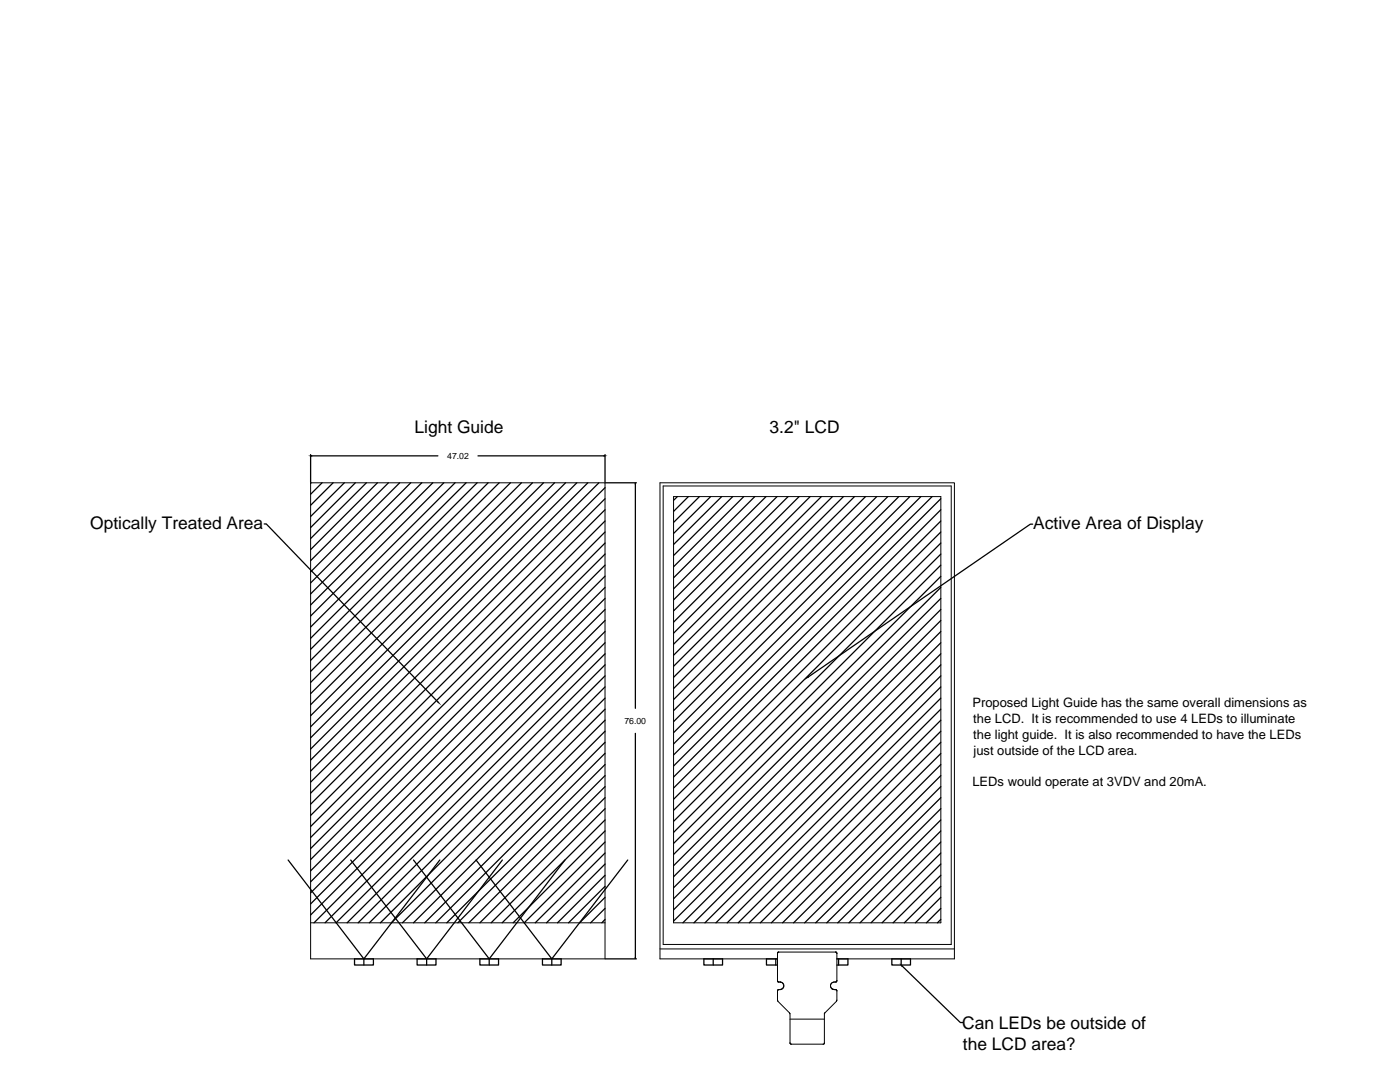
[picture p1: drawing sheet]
<svg xmlns="http://www.w3.org/2000/svg" width="279mm" height="216mm" viewBox="0 0 279 216" stroke-linecap="round" stroke-linejoin="round" font-family="sans-serif">
<!-- layer: 0 -->
<g fill="none" stroke="#000" stroke-width=".25">
<path d="M62 90.7v5.6M62.1 96.3l-.1 .1M62.2 91h25.2M64.3 96.3l-2.3 2.3M66.5 96.3l-4.5 4.5M68.7 96.3l-6.7 6.8M70.9 96.3l-8.9 9M73.1 96.3l-11.1 11.2M75.3 96.3l-13.3 13.4M77.5 96.3l-15.5 15.6M79.8 96.3l-17.8 17.8M82 96.3l-20 20"/>
<path d="M84.2 96.3l-22.2 22.2M86.4 96.3l-24.4 24.4M88.6 96.3l-26.6 26.6M90.8 96.3l-28.8 28.8M93 96.3l-31 31.1M95.2 96.3l-33.2 33.3M95.4 91h25.1M97.4 96.3l-35.4 35.5M99.6 96.3l-37.6 37.7M101.9 96.3l-39.9 39.9M104.1 96.3l-42.1 42.1M106.3 96.3l-44.3 44.3"/>
<path d="M108.5 96.3l-46.5 46.5M110.7 96.3l-48.7 48.7M112.9 96.3l-50.9 50.9M115.1 96.3l-53.1 53.2M117.3 96.3l-55.3 55.4M119.5 96.3l-57.5 57.6M120.7 97.3l-58.7 58.8M120.7 99.5l-58.7 58.8M120.7 90.7v5.6M120.8 96.3h6.2M126.8 96.5v44.8M135.2 99.1l-.8 .8"/>
<path d="M137.4 99.1l-3 3M139.6 99.1l-5.2 5.2M141.8 99.1l-7.4 7.4M144 99.1l-9.6 9.6M146.2 99.1l-11.8 11.8M148.4 99.1l-14 14M150.6 99.1l-16.2 16.2M152.9 99.1l-18.5 18.4M155.1 99.1l-20.7 20.6M157.3 99.1l-22.9 22.8M159.5 99.1l-25.1 25M161.7 99.1l-27.3 27.3"/>
<path d="M163.9 99.1l-29.5 29.5M166.1 99.1l-31.7 31.7M168.3 99.1l-33.9 33.9M170.5 99.1l-36.1 36.1M172.7 99.1l-38.3 38.3M175 99.1l-40.6 40.5M177.2 99.1l-42.8 42.7M179.4 99.1l-45 44.9M181.6 99.1l-47.2 47.1M183.8 99.1l-49.4 49.3M186 99.1l-51.6 51.6M187.8 99.5l-53.4 53.4"/>
<path d="M52.7 104.5h.4l34.3 35.6M120.7 101.7l-58.7 58.8M120.7 104l-58.7 58.7M120.7 106.2l-58.7 58.7M120.7 108.4l-58.7 58.7M120.7 110.6l-58.7 58.7M120.7 112.8l-58.7 58.7M120.7 115l-58.7 58.8M120.7 117.2l-58.7 58.8M120.7 119.4l-58.7 58.8M187.8 101.7l-53.4 53.4M187.8 104l-53.4 53.3"/>
<path d="M187.8 106.2l-53.4 53.3M187.8 108.4l-53.4 53.3M187.8 110.6l-53.4 53.3M187.8 112.8l-53.4 53.3M187.8 115l-53.4 53.3M187.8 117.2l-53.4 53.3M187.8 119.4l-53.4 53.3M206.1 104.6h-.5l-44.3 30.5M120.7 121.6l-58.7 58.8M120.7 123.8l-58.7 58.8M120.7 126l-58 58.1M120.7 128.3l-55.8 55.8"/>
<path d="M120.7 130.5l-53.6 53.6M120.7 132.7l-51.4 51.4M120.7 134.9l-49.2 49.2M120.7 137.1l-47 47M120.7 139.3l-44.8 44.8M187.8 121.6l-53.4 53.3M187.8 123.8l-53.4 53.4M187.8 126l-53.4 53.4M187.8 128.3l-53.4 53.3M187.8 130.5l-53.4 53.3M187.8 132.7l-51.5 51.4M187.8 134.9l-49.3 49.2"/>
<path d="M187.8 137.1l-47.1 47M187.8 139.3l-44.9 44.8M120.7 141.5l-42.6 42.6M120.7 143.7l-40.4 40.4M120.7 145.9l-38.2 38.2M120.7 148.1l-35.9 36M120.7 150.3l-33.7 33.8M120.7 152.6l-31.5 31.5M120.7 154.8l-29.3 29.3M120.7 157l-27.1 27.1M120.7 159.2l-24.9 24.9M126.8 146.3v44.8"/>
<path d="M187.8 141.5l-42.7 42.6M187.8 143.7l-40.5 40.4M187.8 145.9l-38.3 38.2M187.8 148.1l-36.1 36M187.8 150.4l-33.9 33.7M187.8 152.6l-31.6 31.5M187.8 154.8l-29.4 29.3M187.8 157l-27.2 27.1M187.8 159.2l-25 24.9M57.5 171.6l15.1 19.7 15.2-19.7M70 171.6l15.1 19.7 15.2-19.7M82.5 171.6l15.1 19.7 15.1-19.7"/>
<path d="M95 171.6l15.1 19.7 15.2-19.7M120.7 161.4l-22.7 22.7M120.7 163.6l-20.5 20.5M120.7 165.8l-18.3 18.3M120.7 168l-16.1 16.1M120.7 170.2l-13.9 13.9M120.7 172.4l-11.6 11.7M120.7 174.7l-9.4 9.4M120.7 176.9l-7.2 7.2M120.7 179.1l-5 5M187.8 161.4l-22.8 22.7M187.8 163.6l-20.6 20.5"/>
<path d="M187.8 165.8l-18.4 18.3M187.8 168l-16.2 16.1M187.8 170.2l-14 13.9M187.8 172.4l-11.8 11.7M187.8 174.7l-9.6 9.4M187.8 176.9l-7.3 7.2M187.8 179.1l-5.1 5M70.8 191.3h3.7v1.3h-3.7zM72.6 191.3v1.3M83.2 191.3h3.8v1.3h-3.8zM85.1 191.3v1.3M95.8 191.3h3.7v1.3h-3.7z"/>
<path d="M97.6 191.3v1.3M108.3 191.3h3.7v1.3h-3.7zM110.1 191.3v1.3M120.7 181.3l-2.8 2.8M120.7 183.5l-.6 .6M120.8 191.3h6.2M140.5 191.3h3.7v1.3h-3.7zM142.3 191.3v1.3M154.8 191.3v1.3M155.2 191.3h-2.2v1.3h2.2M167 191.3h2.2v1.3h-2.2M167.4 191.3v1.3"/>
<path d="M178 191.3h3.7v1.3h-3.7zM179.8 191.3v1.3M180 192.7l11.7 11.3h.4M187.8 181.3l-2.9 2.8M187.8 183.5l-.7 .6"/>
</g>
<g fill="none" stroke="#000" stroke-width=".2">
<path d="M62 96.3h58.7v95h-58.7zM132.3 97h57.5v91.5h-57.5zM134.4 99.1h53.4v85h-53.4zM62 184.1h58.7M131.7 189.3h58.8M155.2 199.6v.1M155.2 199.6l2.4 2.5M155.2 191.3h-23.5v-95h58.8v95h-23.5M155.7 195.9a.74 .74 0 0 1 .7 .8 .74 .74 0 0 1-.7 .7M155.7 195.9h-.4l-.1-.2v-5.5l.1-.2h11.6l.1 5.7-.1 .2h-.4M155.7 197.5h-.4l-.1 .2v1.9M155.7 195.9a.76 .76 0 0 1 .7 .8 .76 .76 0 0 1-.7 .8"/>
<path d="M155.7 195.9l.3 .1M156 197.4l-.3 .1M166 197.3l.5 .2M166.5 195.9a.74 .74 0 0 0-.8 .8 .74 .74 0 0 0 .8 .7M166.5 195.9a.76 .76 0 0 0-.8 .8 .76 .76 0 0 0 .8 .8M166.5 197.5h.3M166.8 197.5l.2 .2v2l-2.4 2.4M166.8 197.5l.2 .2M167 199.6l-.1 .1M157.6 202.1v.2M157.6 202.1l.1 6.1 .1 .2h6.6l.1-.2 .1-6.1M157.7 203.4h6.8"/>
<path d="M164.6 202.1l-.1 .2"/>
</g>
<path d="M62 91h.2zM120.5 90.9l.2 .1zM126.8 96.3v.2zM161.1 135.2l.2-.1zM87.5 140.1l.1 .2zM126.8 191.1v.2zM179.8 192.6l.2 .2z" fill="#000" stroke="#000" stroke-width=".2"/>
<g font-size="3.5">
<text x="82.7" y="86.5">Light Guide</text>
<text x="153.6" y="86.5">3.2&quot; LCD</text>
<text x="18" y="105.5">Optically Treated Area</text>
<text x="206.2" y="105.5">Active Area of Display</text>
<text x="192" y="205.3">Can LEDs be outside of</text>
<text x="192.2" y="209.5">the LCD area?</text>
</g>
<g font-size="2.6">
<text x="194.1" y="141.2">Proposed Light Guide has the same overall dimensions as</text>
<text x="194.2" y="144.3">the LCD. It is recommended to use 4 LEDs to illuminate</text>
<text x="194.2" y="147.4">the light guide. It is also recommended to have the LEDs</text>
<text x="194.3" y="150.6">just outside of the LCD area.</text>
<text x="194.1" y="156.8">LEDs would operate at 3VDV and 20mA.</text>
</g>
<g font-size="1.7">
<text x="89.3" y="91.6">47.02</text>
<text x="124.6" y="144.4">76.00</text>
</g>
</svg>
